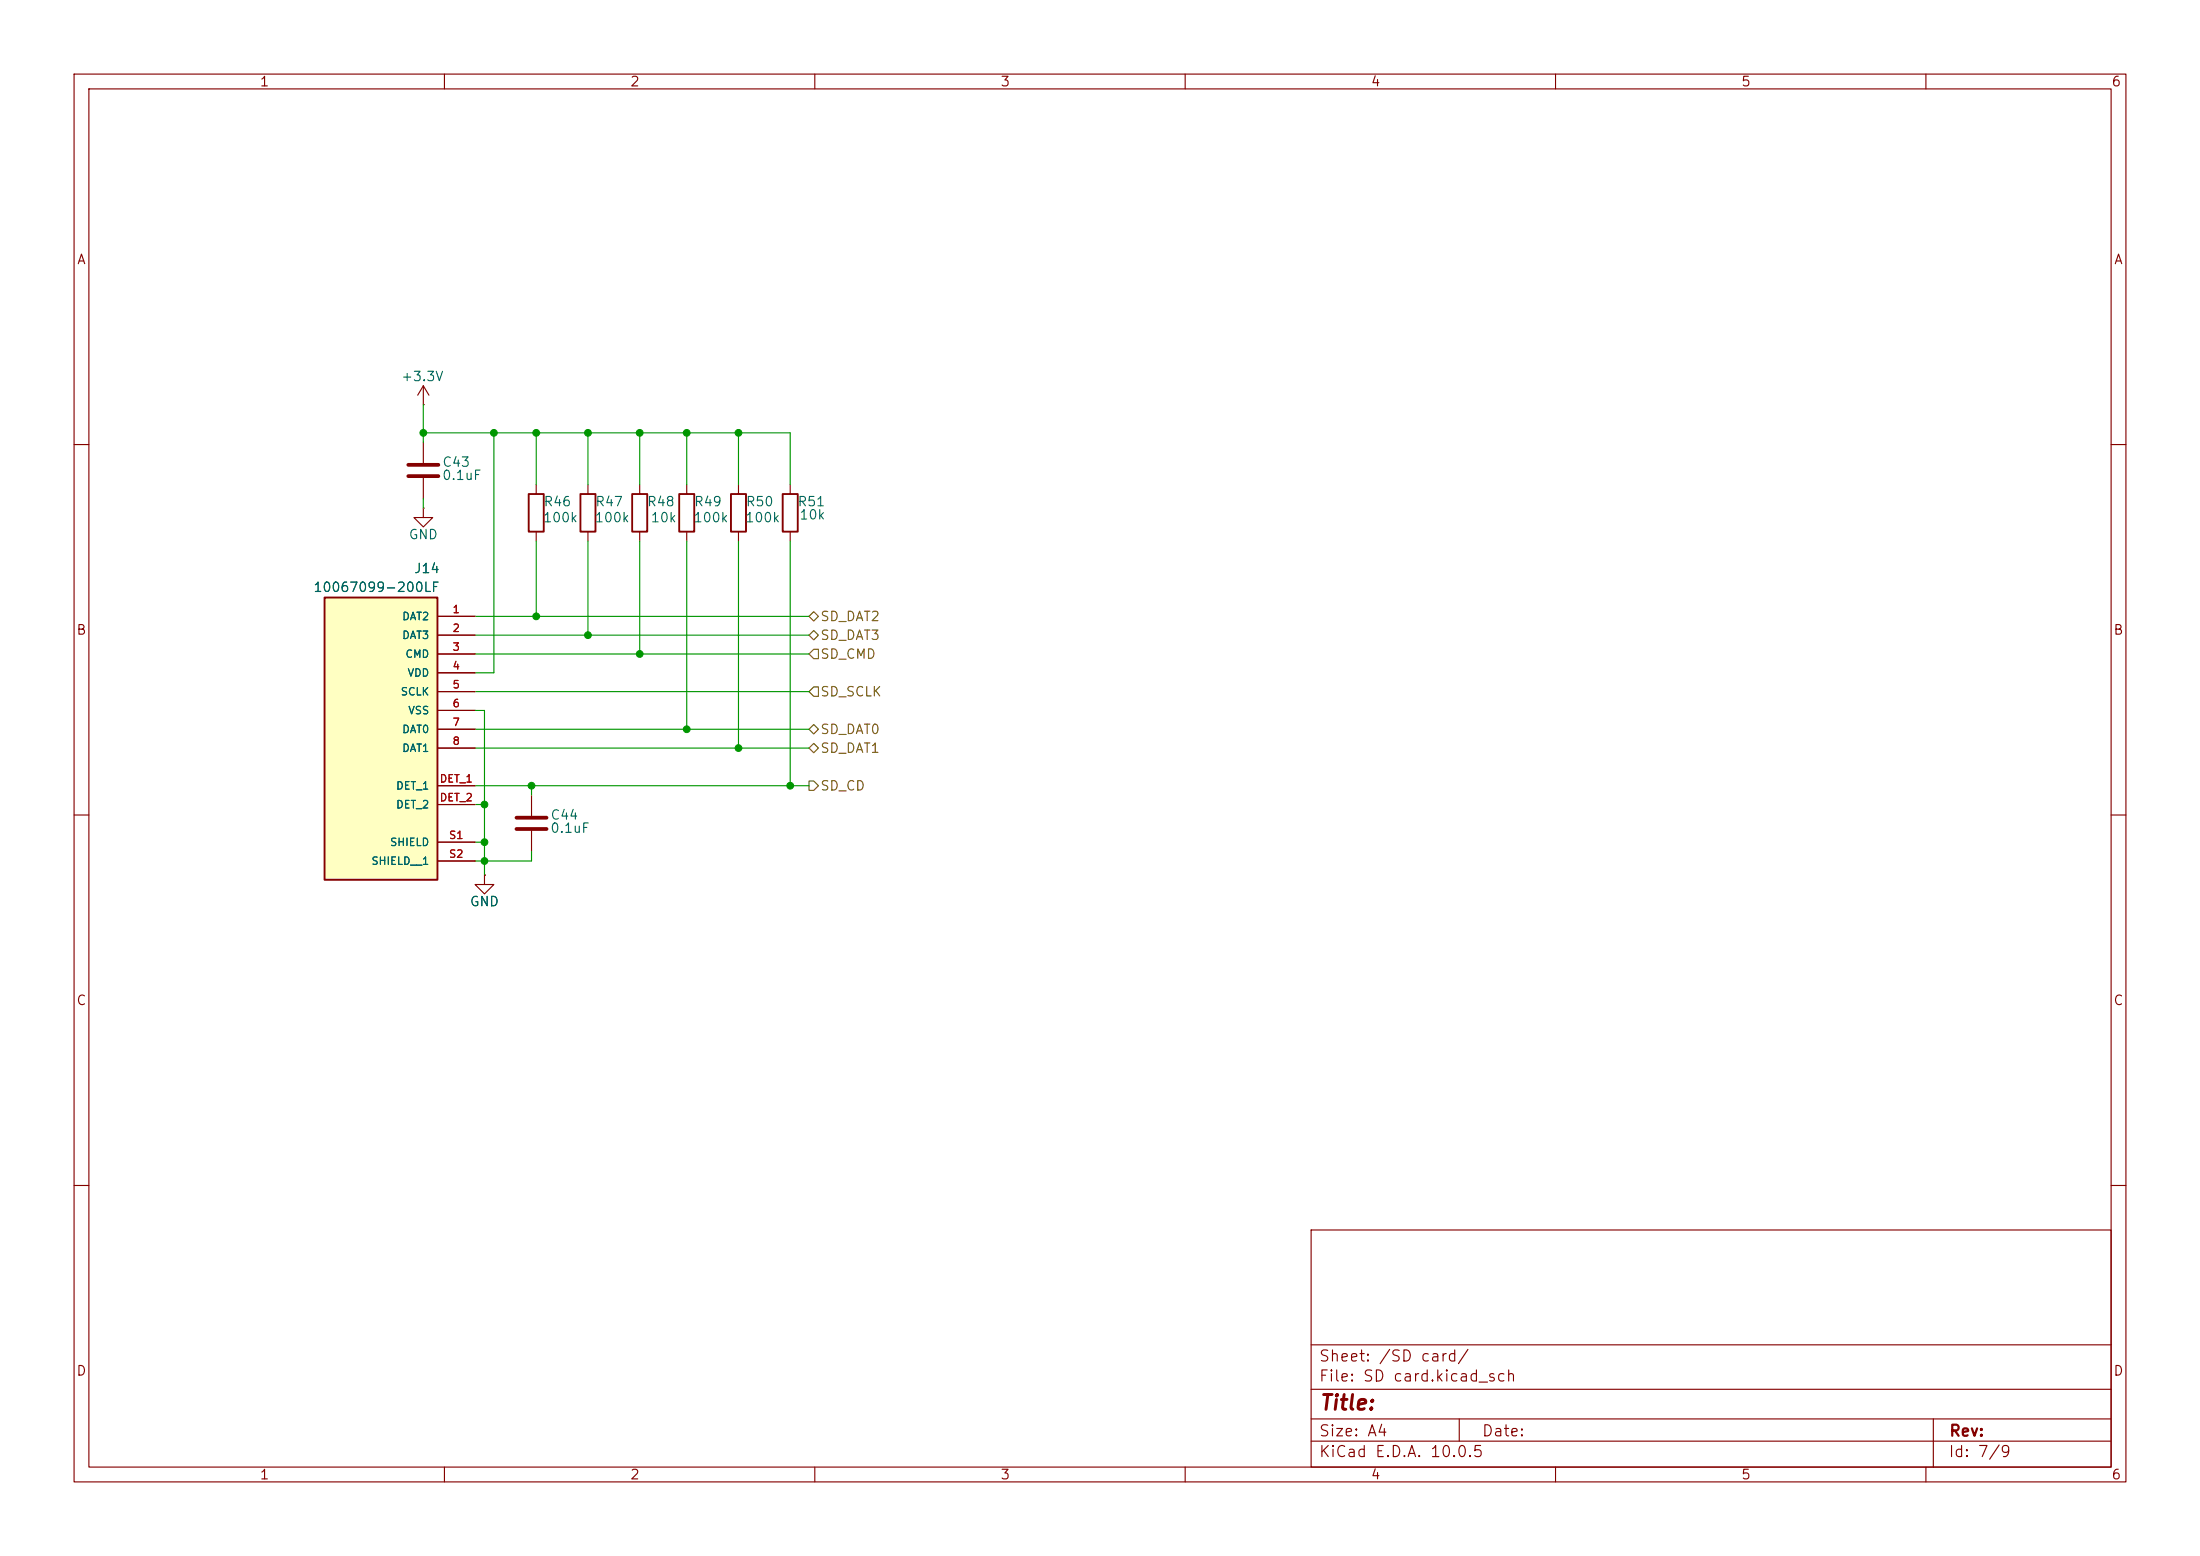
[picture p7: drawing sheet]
(kicad_sch
 (version 20260306)
 (generator "eeschema")
 (generator_version "10.0")
 (paper "A4")
 (lib_symbols
  (symbol "Library:10067099-200LF"
   (pin_names
    (offset 1.016)) (exclude_from_sim no) (in_bom yes) (on_board yes)
   (in_pos_files yes)
   (duplicate_pin_numbers_are_jumpers no)
   (property "Reference" "J" (at -7.62 18.542 0) (show_name no) (do_not_autoplace no) (effects (font (size 1.27 1.27)) (justify left bottom)))
   (property "Value" "10067099-200LF" (at -7.62 -22.86 0) (show_name no) (do_not_autoplace no) (effects (font (size 1.27 1.27)) (justify left bottom)))
   (property "Footprint" "Library:AMPHENOL_10067099-200LF" (at 3.048 22.86 0) (show_name no) (do_not_autoplace no) (hide yes) (effects (font (size 1.27 1.27)) (justify bottom)))
   (property "Datasheet" "" (at 0 0 0) (show_name no) (do_not_autoplace no) (hide yes) (effects (font (size 1.27 1.27))))
   (property "Description" "" (at 0 0 0) (show_name no) (do_not_autoplace no) (hide yes) (effects (font (size 1.27 1.27))))
   (property "PARTREV" "H" (at 0.254 34.036 0) (show_name no) (do_not_autoplace no) (hide yes) (effects (font (size 1.27 1.27)) (justify bottom)))
   (property "STANDARD" "Manufacturer Recommendations" (at 2.032 25.908 0) (show_name no) (do_not_autoplace no) (hide yes) (effects (font (size 1.27 1.27)) (justify bottom)))
   (property "MAXIMUM_PACKAGE_HEIGHT" "3.05mm" (at 0.762 30.734 0) (show_name no) (do_not_autoplace no) (hide yes) (effects (font (size 1.27 1.27)) (justify bottom)))
   (property "MANUFACTURER" "Amphenol" (at 0.762 28.448 0) (show_name no) (do_not_autoplace no) (hide yes) (effects (font (size 1.27 1.27)) (justify bottom)))
   (symbol "10067099-200LF_0_0"
    (rectangle (start -7.62 -20.32) (end 7.62 17.78) (stroke (width 0.254) (type default)) (fill (type background)))
    (pin passive line (at -12.7 -7.62 0) (length 5.08) (name "DET_1" (effects (font (size 1.016 1.016)))) (number "DET_1" (effects (font (size 1.016 1.016)))))
    (pin passive line (at -12.7 -10.16 0) (length 5.08) (name "DET_2" (effects (font (size 1.016 1.016)))) (number "DET_2" (effects (font (size 1.016 1.016)))))
    (pin passive line (at -12.7 -15.24 0) (length 5.08) (name "SHIELD" (effects (font (size 1.016 1.016)))) (number "S1" (effects (font (size 1.016 1.016)))))
    (pin passive line (at -12.7 -17.78 0) (length 5.08) (name "SHIELD__1" (effects (font (size 1.016 1.016)))) (number "S2" (effects (font (size 1.016 1.016))))))
   (symbol "10067099-200LF_1_0"
    (pin passive line (at -12.7 15.24 0) (length 5.08) (name "DAT2" (effects (font (size 1.016 1.016)))) (number "1" (effects (font (size 1.016 1.016)))))
    (pin passive line (at -12.7 12.7 0) (length 5.08) (name "DAT3" (effects (font (size 1.016 1.016)))) (number "2" (effects (font (size 1.016 1.016)))))
    (pin passive line (at -12.7 10.16 0) (length 5.08) (name "CMD" (effects (font (size 1.016 1.016)))) (number "3" (effects (font (size 1.016 1.016)))))
    (pin passive line (at -12.7 7.62 0) (length 5.08) (name "VDD" (effects (font (size 1.016 1.016)))) (number "4" (effects (font (size 1.016 1.016)))))
    (pin passive line (at -12.7 5.08 0) (length 5.08) (name "SCLK" (effects (font (size 1.016 1.016)))) (number "5" (effects (font (size 1.016 1.016)))))
    (pin passive line (at -12.7 2.54 0) (length 5.08) (name "VSS" (effects (font (size 1.016 1.016)))) (number "6" (effects (font (size 1.016 1.016)))))
    (pin passive line (at -12.7 0 0) (length 5.08) (name "DAT0" (effects (font (size 1.016 1.016)))) (number "7" (effects (font (size 1.016 1.016)))))
    (pin passive line (at -12.7 -2.54 0) (length 5.08) (name "DAT1" (effects (font (size 1.016 1.016)))) (number "8" (effects (font (size 1.016 1.016))))))
   (embedded_fonts no))
  (symbol "PCM_Capacitor_AKL:C_0603"
   (body_styles demorgan)
   (pin_numbers (hide yes))
   (pin_names
    (offset 0.254)) (exclude_from_sim no) (in_bom yes) (on_board yes)
   (in_pos_files yes)
   (duplicate_pin_numbers_are_jumpers no)
   (property "Reference" "C" (at 0.635 2.54 0) (show_name no) (do_not_autoplace no) (effects (font (size 1.27 1.27)) (justify left)))
   (property "Value" "C_0603" (at 0.635 -2.54 0) (show_name no) (do_not_autoplace no) (effects (font (size 1.27 1.27)) (justify left)))
   (property "Footprint" "PCM_Capacitor_SMD_AKL:C_0603_1608Metric" (at 0.9652 -3.81 0) (show_name no) (do_not_autoplace no) (hide yes) (effects (font (size 1.27 1.27))))
   (property "Datasheet" "" (at 0 0 0) (show_name no) (do_not_autoplace no) (hide yes) (effects (font (size 1.27 1.27))))
   (property "Description" "SMD 0603 MLCC capacitor, Alternate KiCad Library" (at 0 0 0) (show_name no) (do_not_autoplace no) (hide yes) (effects (font (size 1.27 1.27))))
   (symbol "C_0603_0_1"
    (polyline (pts (xy -2.032 0.762) (xy 2.032 0.762)) (stroke (width 0.508) (type default)) (fill (type none)))
    (polyline (pts (xy -2.032 -0.762) (xy 2.032 -0.762)) (stroke (width 0.508) (type default)) (fill (type none))))
   (symbol "C_0603_0_2"
    (polyline (pts (xy -2.54 -2.54) (xy -0.381 -0.381)) (stroke (width 0) (type default)) (fill (type none)))
    (polyline (pts (xy -0.508 -0.508) (xy -1.651 0.635)) (stroke (width 0.508) (type default)) (fill (type none)))
    (polyline (pts (xy -0.508 -0.508) (xy 0.635 -1.651)) (stroke (width 0.508) (type default)) (fill (type none)))
    (polyline (pts (xy 0.381 0.381) (xy 2.54 2.54)) (stroke (width 0) (type default)) (fill (type none)))
    (polyline (pts (xy 0.508 0.508) (xy -0.635 1.651)) (stroke (width 0.508) (type default)) (fill (type none)))
    (polyline (pts (xy 0.508 0.508) (xy 1.651 -0.635)) (stroke (width 0.508) (type default)) (fill (type none))))
   (symbol "C_0603_1_1"
    (pin passive line (at 0 3.81 270) (length 2.794) (name "" (effects (font (size 1.27 1.27)))) (number "1" (effects (font (size 1.27 1.27)))))
    (pin passive line (at 0 -3.81 90) (length 2.794) (name "" (effects (font (size 1.27 1.27)))) (number "2" (effects (font (size 1.27 1.27))))))
   (symbol "C_0603_1_2"
    (pin passive line (at 2.54 2.54 270) (length 0) (name "" (effects (font (size 1.27 1.27)))) (number "1" (effects (font (size 1.27 1.27)))))
    (pin passive line (at -2.54 -2.54 90) (length 0) (name "" (effects (font (size 1.27 1.27)))) (number "2" (effects (font (size 1.27 1.27))))))
   (embedded_fonts no))
  (symbol "PCM_Resistor_AKL:R_0603"
   (body_styles demorgan)
   (pin_numbers (hide yes))
   (pin_names
    (offset 0)) (exclude_from_sim no) (in_bom yes) (on_board yes)
   (in_pos_files yes)
   (duplicate_pin_numbers_are_jumpers no)
   (property "Reference" "R" (at 2.54 1.27 0) (show_name no) (do_not_autoplace no) (effects (font (size 1.27 1.27)) (justify left)))
   (property "Value" "R_0603" (at 2.54 -1.27 0) (show_name no) (do_not_autoplace no) (effects (font (size 1.27 1.27)) (justify left)))
   (property "Footprint" "PCM_Resistor_SMD_AKL:R_0603_1608Metric" (at 0 -11.43 0) (show_name no) (do_not_autoplace no) (hide yes) (effects (font (size 1.27 1.27))))
   (property "Datasheet" "" (at 0 0 0) (show_name no) (do_not_autoplace no) (hide yes) (effects (font (size 1.27 1.27))))
   (property "Description" "SMD 0603 Chip Resistor, European Symbol, Alternate KiCad Library" (at 0 0 0) (show_name no) (do_not_autoplace no) (hide yes) (effects (font (size 1.27 1.27))))
   (symbol "R_0603_0_1"
    (rectangle (start -1.016 2.54) (end 1.016 -2.54) (stroke (width 0.254) (type default)) (fill (type none))))
   (symbol "R_0603_0_2"
    (polyline (pts (xy -2.54 -2.54) (xy -1.524 -1.524)) (stroke (width 0) (type default)) (fill (type none)))
    (polyline (pts (xy 1.524 1.524) (xy 2.54 2.54)) (stroke (width 0) (type default)) (fill (type none)))
    (polyline (pts (xy 1.524 1.524) (xy 0.889 2.159) (xy -2.159 -0.889) (xy -0.889 -2.159) (xy 2.159 0.889) (xy 1.524 1.524)) (stroke (width 0.254) (type default)) (fill (type none))))
   (symbol "R_0603_1_1"
    (pin passive line (at 0 3.81 270) (length 1.27) (name "" (effects (font (size 1.27 1.27)))) (number "1" (effects (font (size 1.27 1.27)))))
    (pin passive line (at 0 -3.81 90) (length 1.27) (name "" (effects (font (size 1.27 1.27)))) (number "2" (effects (font (size 1.27 1.27))))))
   (symbol "R_0603_1_2"
    (pin passive line (at 2.54 2.54 180) (length 0) (name "" (effects (font (size 1.27 1.27)))) (number "1" (effects (font (size 1.27 1.27)))))
    (pin passive line (at -2.54 -2.54 0) (length 0) (name "" (effects (font (size 1.27 1.27)))) (number "2" (effects (font (size 1.27 1.27))))))
   (embedded_fonts no))
  (symbol "power:+3.3V"
   (power global)
   (pin_numbers (hide yes))
   (pin_names
    (offset 0) (hide yes)) (exclude_from_sim no) (in_bom yes) (on_board yes)
   (in_pos_files yes)
   (duplicate_pin_numbers_are_jumpers no)
   (property "Reference" "#PWR" (at 0 -3.81 0) (show_name no) (do_not_autoplace no) (hide yes) (effects (font (size 1.27 1.27))))
   (property "Value" "+3.3V" (at 0 3.556 0) (show_name no) (do_not_autoplace no) (effects (font (size 1.27 1.27))))
   (property "Footprint" "" (at 0 0 0) (show_name no) (do_not_autoplace no) (hide yes) (effects (font (size 1.27 1.27))))
   (property "Datasheet" "" (at 0 0 0) (show_name no) (do_not_autoplace no) (hide yes) (effects (font (size 1.27 1.27))))
   (property "Description" "Power symbol creates a global label with name \"+3.3V\"" (at 0 0 0) (show_name no) (do_not_autoplace no) (hide yes) (effects (font (size 1.27 1.27))))
   (symbol "+3.3V_0_1"
    (polyline (pts (xy -0.762 1.27) (xy 0 2.54)) (stroke (width 0) (type default)) (fill (type none)))
    (polyline (pts (xy 0 2.54) (xy 0.762 1.27)) (stroke (width 0) (type default)) (fill (type none)))
    (polyline (pts (xy 0 0) (xy 0 2.54)) (stroke (width 0) (type default)) (fill (type none))))
   (symbol "+3.3V_1_1"
    (pin power_in line (at 0 0 90) (length 0) (name "" (effects (font (size 1.27 1.27)))) (number "1" (effects (font (size 1.27 1.27))))))
   (embedded_fonts no))
  (symbol "power:GND"
   (power global)
   (pin_numbers (hide yes))
   (pin_names
    (offset 0) (hide yes)) (exclude_from_sim no) (in_bom yes) (on_board yes)
   (in_pos_files yes)
   (duplicate_pin_numbers_are_jumpers no)
   (property "Reference" "#PWR" (at 0 -6.35 0) (show_name no) (do_not_autoplace no) (hide yes) (effects (font (size 1.27 1.27))))
   (property "Value" "GND" (at 0 -3.81 0) (show_name no) (do_not_autoplace no) (effects (font (size 1.27 1.27))))
   (property "Footprint" "" (at 0 0 0) (show_name no) (do_not_autoplace no) (hide yes) (effects (font (size 1.27 1.27))))
   (property "Datasheet" "" (at 0 0 0) (show_name no) (do_not_autoplace no) (hide yes) (effects (font (size 1.27 1.27))))
   (property "Description" "Power symbol creates a global label with name \"GND\" , ground" (at 0 0 0) (show_name no) (do_not_autoplace no) (hide yes) (effects (font (size 1.27 1.27))))
   (symbol "GND_0_1"
    (polyline (pts (xy 0 0) (xy 0 -1.27) (xy 1.27 -1.27) (xy 0 -2.54) (xy -1.27 -1.27) (xy 0 -1.27)) (stroke (width 0) (type default)) (fill (type none))))
   (symbol "GND_1_1"
    (pin power_in line (at 0 0 270) (length 0) (name "" (effects (font (size 1.27 1.27)))) (number "1" (effects (font (size 1.27 1.27))))))
   (embedded_fonts no)))
 (junction
  (at 57.15 58.42)
  (diameter 0)
  (color 0 0 0 0))
 (junction
  (at 99.695 58.42)
  (diameter 0)
  (color 0 0 0 0))
 (junction
  (at 86.36 58.42)
  (diameter 0)
  (color 0 0 0 0))
 (junction
  (at 86.36 88.265)
  (diameter 0)
  (color 0 0 0 0))
 (junction
  (at 79.375 85.725)
  (diameter 0)
  (color 0 0 0 0))
 (junction
  (at 72.39 58.42)
  (diameter 0)
  (color 0 0 0 0))
 (junction
  (at 71.755 106.045)
  (diameter 0)
  (color 0 0 0 0))
 (junction
  (at 65.405 113.665)
  (diameter 0)
  (color 0 0 0 0))
 (junction
  (at 65.405 108.585)
  (diameter 0)
  (color 0 0 0 0))
 (junction
  (at 66.675 58.42)
  (diameter 0)
  (color 0 0 0 0))
 (junction
  (at 92.71 98.425)
  (diameter 0)
  (color 0 0 0 0))
 (junction
  (at 106.68 106.045)
  (diameter 0)
  (color 0 0 0 0))
 (junction
  (at 79.375 58.42)
  (diameter 0)
  (color 0 0 0 0))
 (junction
  (at 65.405 116.205)
  (diameter 0)
  (color 0 0 0 0))
 (junction
  (at 92.71 58.42)
  (diameter 0)
  (color 0 0 0 0))
 (junction
  (at 99.695 100.965)
  (diameter 0)
  (color 0 0 0 0))
 (junction
  (at 72.39 83.185)
  (diameter 0)
  (color 0 0 0 0))
 (wire
  (pts (xy 64.135 93.345) (xy 109.22 93.345))
  (stroke (width 0) (type default)))
 (wire
  (pts (xy 64.135 100.965) (xy 99.695 100.965))
  (stroke (width 0) (type default)))
 (wire
  (pts (xy 86.36 88.265) (xy 109.22 88.265))
  (stroke (width 0) (type default)))
 (wire
  (pts (xy 99.695 73.025) (xy 99.695 100.965))
  (stroke (width 0) (type default)))
 (wire
  (pts (xy 92.71 73.025) (xy 92.71 98.425))
  (stroke (width 0) (type default)))
 (wire
  (pts (xy 64.135 98.425) (xy 92.71 98.425))
  (stroke (width 0) (type default)))
 (wire
  (pts (xy 57.15 67.31) (xy 57.15 68.58))
  (stroke (width 0) (type default)))
 (wire
  (pts (xy 106.68 73.025) (xy 106.68 106.045))
  (stroke (width 0) (type default)))
 (wire
  (pts (xy 99.695 100.965) (xy 109.22 100.965))
  (stroke (width 0) (type default)))
 (wire
  (pts (xy 64.135 108.585) (xy 65.405 108.585))
  (stroke (width 0) (type default)))
 (wire
  (pts (xy 71.755 116.205) (xy 65.405 116.205))
  (stroke (width 0) (type default)))
 (wire
  (pts (xy 86.36 58.42) (xy 92.71 58.42))
  (stroke (width 0) (type default)))
 (wire
  (pts (xy 71.755 114.935) (xy 71.755 116.205))
  (stroke (width 0) (type default)))
 (wire
  (pts (xy 57.15 54.61) (xy 57.15 58.42))
  (stroke (width 0) (type default)))
 (wire
  (pts (xy 65.405 116.205) (xy 65.405 118.11))
  (stroke (width 0) (type default)))
 (wire
  (pts (xy 92.71 58.42) (xy 92.71 65.405))
  (stroke (width 0) (type default)))
 (wire
  (pts (xy 79.375 58.42) (xy 79.375 65.405))
  (stroke (width 0) (type default)))
 (wire
  (pts (xy 64.135 90.805) (xy 66.675 90.805))
  (stroke (width 0) (type default)))
 (wire
  (pts (xy 57.15 58.42) (xy 66.675 58.42))
  (stroke (width 0) (type default)))
 (wire
  (pts (xy 79.375 85.725) (xy 109.22 85.725))
  (stroke (width 0) (type default)))
 (wire
  (pts (xy 92.71 58.42) (xy 99.695 58.42))
  (stroke (width 0) (type default)))
 (wire
  (pts (xy 92.71 98.425) (xy 109.22 98.425))
  (stroke (width 0) (type default)))
 (wire
  (pts (xy 65.405 116.205) (xy 65.405 113.665))
  (stroke (width 0) (type default)))
 (wire
  (pts (xy 72.39 73.025) (xy 72.39 83.185))
  (stroke (width 0) (type default)))
 (wire
  (pts (xy 66.675 58.42) (xy 72.39 58.42))
  (stroke (width 0) (type default)))
 (wire
  (pts (xy 64.135 88.265) (xy 86.36 88.265))
  (stroke (width 0) (type default)))
 (wire
  (pts (xy 71.755 106.045) (xy 106.68 106.045))
  (stroke (width 0) (type default)))
 (wire
  (pts (xy 64.135 85.725) (xy 79.375 85.725))
  (stroke (width 0) (type default)))
 (wire
  (pts (xy 65.405 113.665) (xy 64.135 113.665))
  (stroke (width 0) (type default)))
 (wire
  (pts (xy 65.405 95.885) (xy 65.405 108.585))
  (stroke (width 0) (type default)))
 (wire
  (pts (xy 71.755 106.045) (xy 71.755 107.315))
  (stroke (width 0) (type default)))
 (wire
  (pts (xy 106.68 58.42) (xy 106.68 65.405))
  (stroke (width 0) (type default)))
 (wire
  (pts (xy 72.39 83.185) (xy 109.22 83.185))
  (stroke (width 0) (type default)))
 (wire
  (pts (xy 64.135 106.045) (xy 71.755 106.045))
  (stroke (width 0) (type default)))
 (wire
  (pts (xy 65.405 108.585) (xy 65.405 113.665))
  (stroke (width 0) (type default)))
 (wire
  (pts (xy 79.375 58.42) (xy 86.36 58.42))
  (stroke (width 0) (type default)))
 (wire
  (pts (xy 86.36 73.025) (xy 86.36 88.265))
  (stroke (width 0) (type default)))
 (wire
  (pts (xy 86.36 58.42) (xy 86.36 65.405))
  (stroke (width 0) (type default)))
 (wire
  (pts (xy 72.39 58.42) (xy 72.39 65.405))
  (stroke (width 0) (type default)))
 (wire
  (pts (xy 99.695 58.42) (xy 99.695 65.405))
  (stroke (width 0) (type default)))
 (wire
  (pts (xy 106.68 106.045) (xy 109.22 106.045))
  (stroke (width 0) (type default)))
 (wire
  (pts (xy 72.39 58.42) (xy 79.375 58.42))
  (stroke (width 0) (type default)))
 (wire
  (pts (xy 57.15 59.69) (xy 57.15 58.42))
  (stroke (width 0) (type default)))
 (wire
  (pts (xy 66.675 58.42) (xy 66.675 90.805))
  (stroke (width 0) (type default)))
 (wire
  (pts (xy 64.135 95.885) (xy 65.405 95.885))
  (stroke (width 0) (type default)))
 (wire
  (pts (xy 79.375 73.025) (xy 79.375 85.725))
  (stroke (width 0) (type default)))
 (wire
  (pts (xy 64.135 116.205) (xy 65.405 116.205))
  (stroke (width 0) (type default)))
 (wire
  (pts (xy 64.135 83.185) (xy 72.39 83.185))
  (stroke (width 0) (type default)))
 (wire
  (pts (xy 99.695 58.42) (xy 106.68 58.42))
  (stroke (width 0) (type default)))
 (hierarchical_label "SD_DAT3"
  (shape bidirectional)
  (at 109.22 85.725 0)
  (effects (font (size 1.27 1.27)) (justify left)))
 (hierarchical_label "SD_DAT2"
  (shape bidirectional)
  (at 109.22 83.185 0)
  (effects (font (size 1.27 1.27)) (justify left)))
 (hierarchical_label "SD_CMD"
  (shape input)
  (at 109.22 88.265 0)
  (effects (font (size 1.27 1.27)) (justify left)))
 (hierarchical_label "SD_DAT0"
  (shape bidirectional)
  (at 109.22 98.425 0)
  (effects (font (size 1.27 1.27)) (justify left)))
 (hierarchical_label "SD_DAT1"
  (shape bidirectional)
  (at 109.22 100.965 0)
  (effects (font (size 1.27 1.27)) (justify left)))
 (hierarchical_label "SD_SCLK"
  (shape input)
  (at 109.22 93.345 0)
  (effects (font (size 1.27 1.27)) (justify left)))
 (hierarchical_label "SD_CD"
  (shape output)
  (at 109.22 106.045 0)
  (effects (font (size 1.27 1.27)) (justify left)))
 (symbol
  (lib_id "power:GND")
  (at 57.15 68.58 0)
  (unit 1)
  (body_style 1)
  (exclude_from_sim no)
  (in_bom yes)
  (on_board yes)
  (in_pos_files yes)
  (dnp no)
  (property "Reference" "#PWR0107" (at 57.15 74.93 0) (hide yes) (show_name no) (do_not_autoplace no) (effects (font (size 1.27 1.27))))
  (property "Value" "GND" (at 57.15 72.136 0) (show_name no) (do_not_autoplace no) (effects (font (size 1.27 1.27))))
  (property "Footprint" "" (at 57.15 68.58 0) (hide yes) (show_name no) (do_not_autoplace no) (effects (font (size 1.27 1.27))))
  (property "Datasheet" "" (at 57.15 68.58 0) (hide yes) (show_name no) (do_not_autoplace no) (effects (font (size 1.27 1.27))))
  (property "Description" "Power symbol creates a global label with name \"GND\" , ground" (at 57.15 68.58 0) (hide yes) (show_name no) (do_not_autoplace no) (effects (font (size 1.27 1.27))))
  (pin "1"))
 (symbol
  (lib_id "power:+3.3V")
  (at 57.15 54.61 0)
  (unit 1)
  (body_style 1)
  (exclude_from_sim no)
  (in_bom yes)
  (on_board yes)
  (in_pos_files yes)
  (dnp no)
  (property "Reference" "#PWR0106" (at 57.15 58.42 0) (hide yes) (show_name no) (do_not_autoplace no) (effects (font (size 1.27 1.27))))
  (property "Value" "+3.3V" (at 57.023 50.8 0) (show_name no) (do_not_autoplace no) (effects (font (size 1.27 1.27))))
  (property "Footprint" "" (at 57.15 54.61 0) (hide yes) (show_name no) (do_not_autoplace no) (effects (font (size 1.27 1.27))))
  (property "Datasheet" "" (at 57.15 54.61 0) (hide yes) (show_name no) (do_not_autoplace no) (effects (font (size 1.27 1.27))))
  (property "Description" "Power symbol creates a global label with name \"+3.3V\"" (at 57.15 54.61 0) (hide yes) (show_name no) (do_not_autoplace no) (effects (font (size 1.27 1.27))))
  (pin "1"))
 (symbol
  (lib_id "PCM_Capacitor_AKL:C_0603")
  (at 71.755 111.125 180)
  (unit 1)
  (body_style 1)
  (exclude_from_sim no)
  (in_bom yes)
  (on_board yes)
  (in_pos_files yes)
  (dnp no)
  (property "Reference" "C44" (at 76.2 109.982 0) (show_name no) (do_not_autoplace no) (effects (font (size 1.27 1.27))))
  (property "Value" "0.1uF" (at 76.962 111.76 0) (show_name no) (do_not_autoplace no) (effects (font (size 1.27 1.27))))
  (property "Footprint" "Capacitor_SMD:C_0603_1608Metric" (at 70.7898 107.315 0) (hide yes) (show_name no) (do_not_autoplace no) (effects (font (size 1.27 1.27))))
  (property "Datasheet" "" (at 71.755 111.125 0) (hide yes) (show_name no) (do_not_autoplace no) (effects (font (size 1.27 1.27))))
  (property "Description" "SMD 0603 MLCC capacitor, Alternate KiCad Library" (at 71.755 111.125 0) (hide yes) (show_name no) (do_not_autoplace no) (effects (font (size 1.27 1.27))))
  (pin "1")
  (pin "2"))
 (symbol
  (lib_id "PCM_Resistor_AKL:R_0603")
  (at 72.39 69.215 180)
  (unit 1)
  (body_style 1)
  (exclude_from_sim no)
  (in_bom yes)
  (on_board yes)
  (in_pos_files yes)
  (dnp no)
  (property "Reference" "R46" (at 77.216 67.691 0) (show_name no) (do_not_autoplace no) (effects (font (size 1.27 1.27)) (justify left)))
  (property "Value" "100k" (at 78.105 69.85 0) (show_name no) (do_not_autoplace no) (effects (font (size 1.27 1.27)) (justify left)))
  (property "Footprint" "Resistor_SMD:R_0603_1608Metric" (at 72.39 57.785 0) (hide yes) (show_name no) (do_not_autoplace no) (effects (font (size 1.27 1.27))))
  (property "Datasheet" "" (at 72.39 69.215 0) (hide yes) (show_name no) (do_not_autoplace no) (effects (font (size 1.27 1.27))))
  (property "Description" "SMD 0603 Chip Resistor, European Symbol, Alternate KiCad Library" (at 72.39 69.215 0) (hide yes) (show_name no) (do_not_autoplace no) (effects (font (size 1.27 1.27))))
  (pin "2")
  (pin "1"))
 (symbol
  (lib_id "Library:10067099-200LF")
  (at 51.435 98.425 0)
  (mirror y)
  (unit 1)
  (body_style 1)
  (exclude_from_sim no)
  (in_bom yes)
  (on_board yes)
  (in_pos_files yes)
  (dnp no)
  (property "Reference" "J14" (at 59.436 76.708 0) (show_name no) (do_not_autoplace no) (effects (font (size 1.27 1.27)) (justify left)))
  (property "Value" "10067099-200LF" (at 59.436 79.248 0) (show_name no) (do_not_autoplace no) (effects (font (size 1.27 1.27)) (justify left)))
  (property "Footprint" "Library:AMPHENOL_10067099-200LF" (at 51.435 98.425 0) (hide yes) (show_name no) (do_not_autoplace no) (effects (font (size 1.27 1.27)) (justify bottom)))
  (property "Datasheet" "" (at 51.435 98.425 0) (hide yes) (show_name no) (do_not_autoplace no) (effects (font (size 1.27 1.27))))
  (property "Description" "" (at 51.435 98.425 0) (hide yes) (show_name no) (do_not_autoplace no) (effects (font (size 1.27 1.27))))
  (property "PARTREV" "H" (at 51.435 98.425 0) (hide yes) (show_name no) (do_not_autoplace no) (effects (font (size 1.27 1.27)) (justify bottom)))
  (property "STANDARD" "Manufacturer Recommendations" (at 51.435 98.425 0) (hide yes) (show_name no) (do_not_autoplace no) (effects (font (size 1.27 1.27)) (justify bottom)))
  (property "MAXIMUM_PACKAGE_HEIGHT" "3.05mm" (at 51.435 98.425 0) (hide yes) (show_name no) (do_not_autoplace no) (effects (font (size 1.27 1.27)) (justify bottom)))
  (property "MANUFACTURER" "Amphenol" (at 51.435 98.425 0) (hide yes) (show_name no) (do_not_autoplace no) (effects (font (size 1.27 1.27)) (justify bottom)))
  (pin "4")
  (pin "5")
  (pin "6")
  (pin "1")
  (pin "2")
  (pin "3")
  (pin "7")
  (pin "8")
  (pin "DET_1")
  (pin "DET_2")
  (pin "S1")
  (pin "S2"))
 (symbol
  (lib_id "PCM_Resistor_AKL:R_0603")
  (at 79.375 69.215 180)
  (unit 1)
  (body_style 1)
  (exclude_from_sim no)
  (in_bom yes)
  (on_board yes)
  (in_pos_files yes)
  (dnp no)
  (property "Reference" "R47" (at 84.201 67.691 0) (show_name no) (do_not_autoplace no) (effects (font (size 1.27 1.27)) (justify left)))
  (property "Value" "100k" (at 85.09 69.85 0) (show_name no) (do_not_autoplace no) (effects (font (size 1.27 1.27)) (justify left)))
  (property "Footprint" "Resistor_SMD:R_0603_1608Metric" (at 79.375 57.785 0) (hide yes) (show_name no) (do_not_autoplace no) (effects (font (size 1.27 1.27))))
  (property "Datasheet" "" (at 79.375 69.215 0) (hide yes) (show_name no) (do_not_autoplace no) (effects (font (size 1.27 1.27))))
  (property "Description" "SMD 0603 Chip Resistor, European Symbol, Alternate KiCad Library" (at 79.375 69.215 0) (hide yes) (show_name no) (do_not_autoplace no) (effects (font (size 1.27 1.27))))
  (pin "2")
  (pin "1"))
 (symbol
  (lib_id "PCM_Resistor_AKL:R_0603")
  (at 92.71 69.215 180)
  (unit 1)
  (body_style 1)
  (exclude_from_sim no)
  (in_bom yes)
  (on_board yes)
  (in_pos_files yes)
  (dnp no)
  (property "Reference" "R49" (at 97.536 67.691 0) (show_name no) (do_not_autoplace no) (effects (font (size 1.27 1.27)) (justify left)))
  (property "Value" "100k" (at 98.425 69.85 0) (show_name no) (do_not_autoplace no) (effects (font (size 1.27 1.27)) (justify left)))
  (property "Footprint" "Resistor_SMD:R_0603_1608Metric" (at 92.71 57.785 0) (hide yes) (show_name no) (do_not_autoplace no) (effects (font (size 1.27 1.27))))
  (property "Datasheet" "" (at 92.71 69.215 0) (hide yes) (show_name no) (do_not_autoplace no) (effects (font (size 1.27 1.27))))
  (property "Description" "SMD 0603 Chip Resistor, European Symbol, Alternate KiCad Library" (at 92.71 69.215 0) (hide yes) (show_name no) (do_not_autoplace no) (effects (font (size 1.27 1.27))))
  (pin "2")
  (pin "1"))
 (symbol
  (lib_id "PCM_Resistor_AKL:R_0603")
  (at 106.68 69.215 180)
  (unit 1)
  (body_style 1)
  (exclude_from_sim no)
  (in_bom yes)
  (on_board yes)
  (in_pos_files yes)
  (dnp no)
  (property "Reference" "R51" (at 111.506 67.691 0) (show_name no) (do_not_autoplace no) (effects (font (size 1.27 1.27)) (justify left)))
  (property "Value" "10k" (at 111.506 69.469 0) (show_name no) (do_not_autoplace no) (effects (font (size 1.27 1.27)) (justify left)))
  (property "Footprint" "Resistor_SMD:R_0603_1608Metric" (at 106.68 57.785 0) (hide yes) (show_name no) (do_not_autoplace no) (effects (font (size 1.27 1.27))))
  (property "Datasheet" "" (at 106.68 69.215 0) (hide yes) (show_name no) (do_not_autoplace no) (effects (font (size 1.27 1.27))))
  (property "Description" "SMD 0603 Chip Resistor, European Symbol, Alternate KiCad Library" (at 106.68 69.215 0) (hide yes) (show_name no) (do_not_autoplace no) (effects (font (size 1.27 1.27))))
  (pin "2")
  (pin "1"))
 (symbol
  (lib_id "PCM_Resistor_AKL:R_0603")
  (at 86.36 69.215 180)
  (unit 1)
  (body_style 1)
  (exclude_from_sim no)
  (in_bom yes)
  (on_board yes)
  (in_pos_files yes)
  (dnp no)
  (property "Reference" "R48" (at 91.186 67.691 0) (show_name no) (do_not_autoplace no) (effects (font (size 1.27 1.27)) (justify left)))
  (property "Value" "10k" (at 91.44 69.85 0) (show_name no) (do_not_autoplace no) (effects (font (size 1.27 1.27)) (justify left)))
  (property "Footprint" "Resistor_SMD:R_0603_1608Metric" (at 86.36 57.785 0) (hide yes) (show_name no) (do_not_autoplace no) (effects (font (size 1.27 1.27))))
  (property "Datasheet" "" (at 86.36 69.215 0) (hide yes) (show_name no) (do_not_autoplace no) (effects (font (size 1.27 1.27))))
  (property "Description" "SMD 0603 Chip Resistor, European Symbol, Alternate KiCad Library" (at 86.36 69.215 0) (hide yes) (show_name no) (do_not_autoplace no) (effects (font (size 1.27 1.27))))
  (pin "2")
  (pin "1"))
 (symbol
  (lib_id "PCM_Resistor_AKL:R_0603")
  (at 99.695 69.215 180)
  (unit 1)
  (body_style 1)
  (exclude_from_sim no)
  (in_bom yes)
  (on_board yes)
  (in_pos_files yes)
  (dnp no)
  (property "Reference" "R50" (at 104.521 67.691 0) (show_name no) (do_not_autoplace no) (effects (font (size 1.27 1.27)) (justify left)))
  (property "Value" "100k" (at 105.41 69.85 0) (show_name no) (do_not_autoplace no) (effects (font (size 1.27 1.27)) (justify left)))
  (property "Footprint" "Resistor_SMD:R_0603_1608Metric" (at 99.695 57.785 0) (hide yes) (show_name no) (do_not_autoplace no) (effects (font (size 1.27 1.27))))
  (property "Datasheet" "" (at 99.695 69.215 0) (hide yes) (show_name no) (do_not_autoplace no) (effects (font (size 1.27 1.27))))
  (property "Description" "SMD 0603 Chip Resistor, European Symbol, Alternate KiCad Library" (at 99.695 69.215 0) (hide yes) (show_name no) (do_not_autoplace no) (effects (font (size 1.27 1.27))))
  (pin "2")
  (pin "1"))
 (symbol
  (lib_id "power:GND")
  (at 65.405 118.11 0)
  (unit 1)
  (body_style 1)
  (exclude_from_sim no)
  (in_bom yes)
  (on_board yes)
  (in_pos_files yes)
  (dnp no)
  (property "Reference" "#PWR0108" (at 65.405 124.46 0) (hide yes) (show_name no) (do_not_autoplace no) (effects (font (size 1.27 1.27))))
  (property "Value" "GND" (at 65.405 121.666 0) (show_name no) (do_not_autoplace no) (effects (font (size 1.27 1.27))))
  (property "Footprint" "" (at 65.405 118.11 0) (hide yes) (show_name no) (do_not_autoplace no) (effects (font (size 1.27 1.27))))
  (property "Datasheet" "" (at 65.405 118.11 0) (hide yes) (show_name no) (do_not_autoplace no) (effects (font (size 1.27 1.27))))
  (property "Description" "Power symbol creates a global label with name \"GND\" , ground" (at 65.405 118.11 0) (hide yes) (show_name no) (do_not_autoplace no) (effects (font (size 1.27 1.27))))
  (pin "1"))
 (symbol
  (lib_id "PCM_Capacitor_AKL:C_0603")
  (at 57.15 63.5 180)
  (unit 1)
  (body_style 1)
  (exclude_from_sim no)
  (in_bom yes)
  (on_board yes)
  (in_pos_files yes)
  (dnp no)
  (property "Reference" "C43" (at 61.595 62.357 0) (show_name no) (do_not_autoplace no) (effects (font (size 1.27 1.27))))
  (property "Value" "0.1uF" (at 62.357 64.135 0) (show_name no) (do_not_autoplace no) (effects (font (size 1.27 1.27))))
  (property "Footprint" "Capacitor_SMD:C_0603_1608Metric" (at 56.1848 59.69 0) (hide yes) (show_name no) (do_not_autoplace no) (effects (font (size 1.27 1.27))))
  (property "Datasheet" "" (at 57.15 63.5 0) (hide yes) (show_name no) (do_not_autoplace no) (effects (font (size 1.27 1.27))))
  (property "Description" "SMD 0603 MLCC capacitor, Alternate KiCad Library" (at 57.15 63.5 0) (hide yes) (show_name no) (do_not_autoplace no) (effects (font (size 1.27 1.27))))
  (pin "1")
  (pin "2")))
